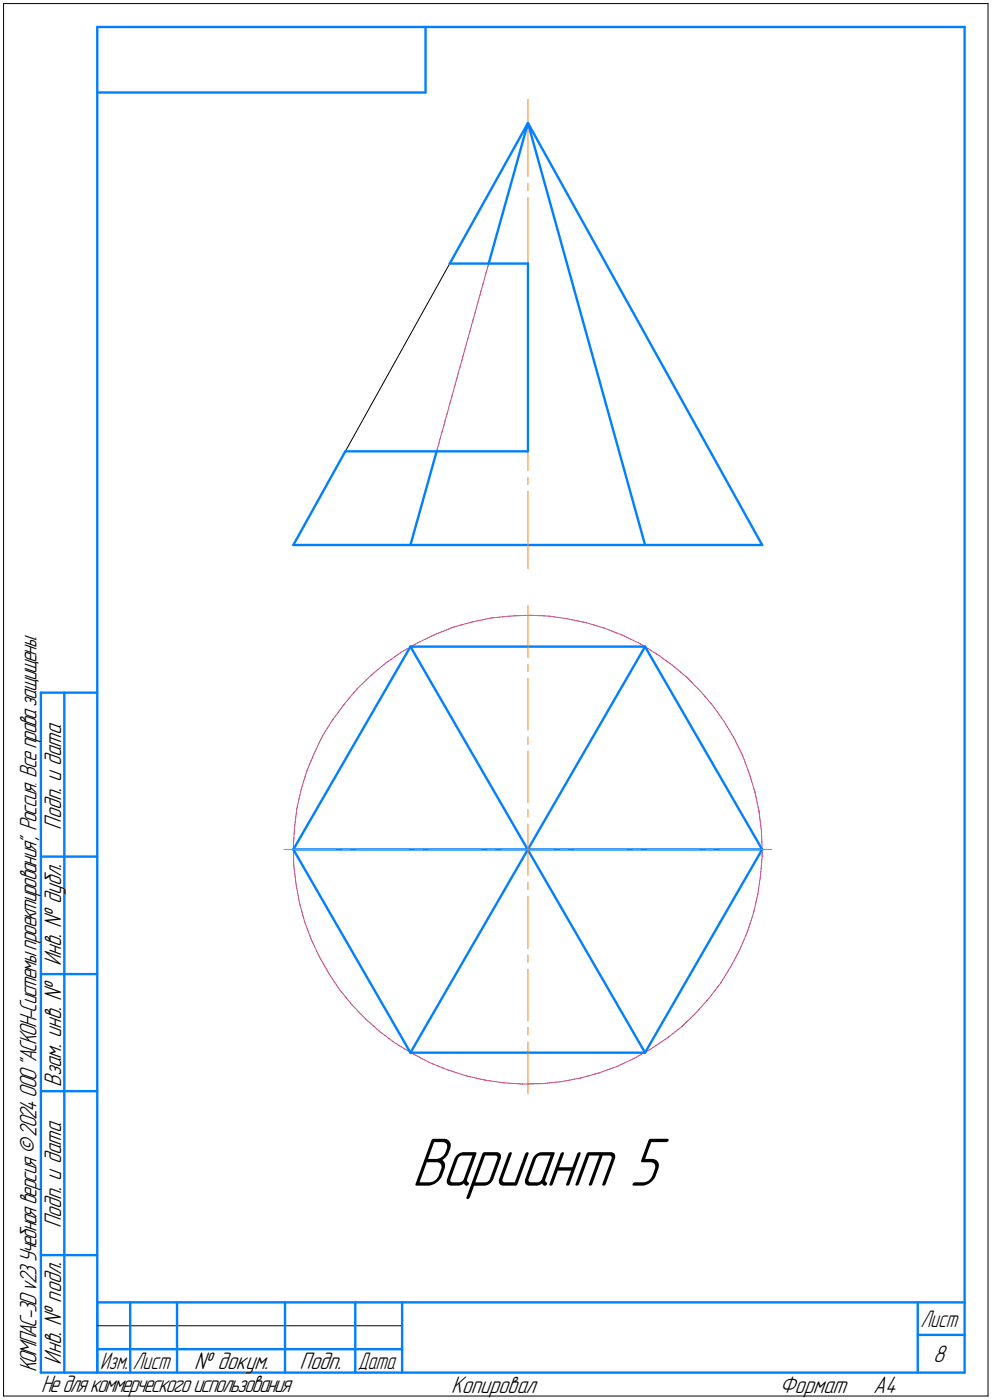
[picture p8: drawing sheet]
<svg xmlns="http://www.w3.org/2000/svg" width="212mm" height="299mm" viewBox="0 0 212 299" stroke-linecap="round" stroke-linejoin="round" font-family="sans-serif">
<g fill="none" stroke="#0080ff" stroke-width=".51">
<path d="M20.7 5.8v287zM20.7 5.8h185zM20.7 19.7h70.1zM90.8 5.8v13.9zM205.7 5.8v287zM112.6 26.2l-16.7 30zM112.6 26.2l50 90zM112.6 26.2l-8.4 30zM112.6 26.2l25 90zM95.9 56.2h16.7zM112.6 56.2v40.1zM73.7 96.3l-11.1 19.9z"/>
<path d="M73.7 96.3h38.9zM93.1 96.3l-5.6 19.9zM62.6 116.2h100zM87.5 137.9h50.1zM87.5 137.9l-24.9 43.3zM87.5 137.9l50.1 86.6zM137.6 137.9l25 43.3zM137.6 137.9l-50.1 86.6zM8.7 147.7v145.1zM8.7 147.7h12zM13.7 147.7v145.1zM8.7 182.7h12z"/>
<path d="M62.6 181.2l24.9 43.3zM62.6 181.2h100zM162.6 181.2l-25 43.3zM8.7 207.8h12zM8.7 232.7h12zM87.5 224.5h50.1zM8.7 267.7h12zM20.7 277.8h185zM20.7 277.8v15zM27.8 277.8v15zM37.8 277.8v15zM60.8 277.8v15z"/>
<path d="M75.8 277.8v15zM85.8 277.8v15zM195.7 277.8v15zM8.7 292.8h12zM20.7 292.8h185zM20.7 287.8h7.1zM27.8 287.8h10zM37.8 287.8h23zM60.8 287.8h15zM75.8 287.8h10zM195.7 284.7h10z"/>
</g>
<g fill="none" stroke="#ff8000" stroke-width=".21">
<path d="M112.6 39.1v1.5zM112.6 21.3v16.3zM112.6 42.2v16.3zM112.6 63v16.4zM112.6 60v1.6zM112.6 83.9v16.4zM112.6 80.9v1.6zM112.6 104.8v16.4zM112.6 101.9v1.4zM112.6 129.2v11zM112.6 141.7v1.6zM112.6 144.7v11z"/>
<path d="M112.6 157.2v1.5zM112.6 160.2v11zM112.6 172.7v1.5zM112.6 175.8v5.4zM60.5 181.2h11zM73.1 181.2h1.5zM76 181.2h11zM88.6 181.2h1.5zM91.5 181.2h11zM104.1 181.2h1.5zM107.1 181.2h5.5zM112.6 191.3v11z"/>
<path d="M112.6 188.2v1.5zM112.6 181.2v5.5zM112.6 181.2h5.4zM119.5 181.2h1.6zM122.6 181.2h11zM135 181.2h1.6zM138.1 181.2h11zM150.5 181.2h1.6zM153.6 181.2h11zM112.6 219.2v1.5zM112.6 206.8v11zM112.6 203.7v1.5z"/>
<path d="M112.6 222.2v11.1z"/>
</g>
<g fill="none" stroke="#c52b79" stroke-width=".21">
<path d="M104.2 56.2l-11.1 40.1zM85.6 139.1l3.6-2zM89.2 137.1l3.7-1.8zM92.9 135.3l3.8-1.5zM96.7 133.8l4-1.1zM100.7 132.7l4-.9zM104.7 131.8l4.1-.4zM108.8 131.4l4.1-.2zM112.9 131.2l4.1 .2zM117 131.4l4.1 .6zM121.1 132l4 .8zM125.1 132.8l3.9 1.2z"/>
<path d="M129 134l3.9 1.6zM132.9 135.6l3.7 1.7zM136.6 137.3l3.5 2.2zM140.1 139.5l3.3 2.4zM68.8 156.9l-1.7 3.7zM71 153.4l-2.2 3.5zM73.5 150.1l-2.5 3.3zM76.1 147l3-2.9zM76.1 147l-2.6 3.1zM79.1 144.1l3.1-2.6zM82.2 141.5l3.4-2.4zM143.4 141.9l3.2 2.6z"/>
<path d="M146.6 144.5l2.8 3zM149.4 147.5l2.7 3.1zM152.1 150.6l2.4 3.4zM154.5 154l2.1 3.6zM156.6 157.6l1.8 3.6zM62.8 176.4l-.2 4.1zM63.3 172.4l-.5 4zM64.3 168.3l-1 4.1zM65.4 164.4l-1.1 3.9zM67.1 160.6l-1.7 3.8zM158.4 161.2l1.5 3.9zM159.9 165.1l1.1 3.9z"/>
<path d="M161 169l.9 4.1zM161.9 173.1l.5 4zM162.4 177.1l.2 4.1zM62.6 180.5l.1 4.2zM62.7 184.7l.5 4zM63.2 188.7l.7 4.1zM63.9 192.8l1.1 4zM65 196.8l1.5 3.8zM159.4 198.7l-1.6 3.8zM160.7 194.8l-1.3 3.9zM161.6 190.8l-.9 4zM162.2 186.7l-.6 4.1z"/>
<path d="M162.6 182.6l-.4 4.1zM162.6 181.2v1.4zM66.5 200.6l1.7 3.7zM68.2 204.3l2.1 3.6zM70.3 207.9l2.3 3.3zM72.6 211.2l2.6 3.3zM75.2 214.5l2.9 2.9zM78.1 217.4l3 2.7zM145.5 218.9l3-2.9zM151.2 212.9l-2.7 3.1zM153.8 209.6l-2.6 3.3zM155.9 206.2l-2.1 3.4z"/>
<path d="M157.8 202.5l-1.9 3.7zM81.1 220.1l3.3 2.5zM84.4 222.6l3.6 2.1zM88 224.7l3.6 2zM91.6 226.7l3.8 1.5zM95.4 228.2l3.9 1.2zM99.3 229.4l4.1 1zM103.4 230.4l4 .6zM107.4 231l4.1 .2zM111.5 231.2l4.2-.1zM115.7 231.1l4-.4zM119.7 230.7l4.1-.7z"/>
<path d="M123.8 230l4-1.1zM127.8 228.9l3.8-1.4zM131.6 227.5l3.7-1.8zM135.3 225.7l3.6-2zM138.9 223.7l3.4-2.3zM142.3 221.4l3.2-2.5z"/>
</g>
<path d="M.8 .8v297zM.8 .8h209.9zM210.7 .8v297zM95.9 56.2l-22.2 40.1zM.8 297.8h209.9zM20.7 282.8h65.1z" fill="none" stroke="#000" stroke-width=".21"/>
<path d="M87.8 241.7h55.5zM87.8 241.8h55.5zM87.8 241.9h55.5zM87.8 242h55.5zM87.8 242.1h55.5zM87.8 242.1h55.5zM87.8 242.2h55.5zM87.8 242.3h55.5zM87.8 242.4h55.5zM87.8 242.5h55.5zM87.8 242.6h55.5zM87.8 242.7h55.5zM87.8 242.7h55.5zM87.8 242.8h55.5zM87.8 242.9h55.5zM87.8 243h55.5zM87.8 243.1h55.5zM87.8 243.2h55.5zM87.8 243.2h55.5zM87.8 243.3h55.5zM87.8 243.4h55.5zM87.8 243.5h55.5zM87.8 243.6h55.5zM87.8 243.7h55.5zM87.8 243.8h55.5zM87.8 243.8h55.5zM87.8 243.9h55.5zM87.8 244h55.5zM87.8 244.1h55.5zM87.8 244.2h55.5zM87.8 244.3h55.5zM87.8 244.3h55.5zM87.8 244.4h55.5zM87.8 244.5h55.5zM87.8 244.6h55.5zM87.8 244.7h55.5zM87.8 244.8h55.5zM87.8 244.9h55.5zM87.8 244.9h55.5zM87.8 245h55.5zM87.8 245.1h55.5zM87.8 245.2h55.5zM87.8 245.3h55.5zM87.8 245.4h55.5zM87.8 245.4h55.5zM87.8 245.5h55.5zM87.8 245.6h55.5zM87.8 245.7h55.5zM87.8 245.8h55.5zM87.8 245.9h55.5zM87.8 246h55.5zM87.8 246h55.5zM87.8 246.1h55.5zM87.8 246.2h55.5zM87.8 246.3h55.5zM87.8 246.4h55.5zM87.8 246.5h55.5zM87.8 246.5h55.5zM87.8 246.6h55.5zM87.8 246.7h55.5zM87.8 246.8h55.5zM87.8 246.9h55.5zM87.8 247h55.5zM87.8 247.1h55.5zM87.8 247.1h55.5zM87.8 247.2h55.5zM87.8 247.3h55.5zM87.8 247.4h55.5zM87.8 247.5h55.5zM87.8 247.6h55.5zM87.8 247.6h55.5zM87.8 247.7h55.5zM87.8 247.8h55.5zM87.8 247.9h55.5zM87.8 248h55.5zM87.8 248.1h55.5zM87.8 248.2h55.5zM87.8 248.2h55.5zM87.8 248.3h55.5zM87.8 248.4h55.5zM87.8 248.5h55.5zM87.8 248.6h55.5zM87.8 248.7h55.5zM87.8 248.8h55.5zM87.8 248.8h55.5zM87.8 248.9h55.5zM87.8 249h55.5zM87.8 249.1h55.5zM87.8 249.2h55.5zM87.8 249.3h55.5zM87.8 249.3h55.5zM87.8 249.4h55.5zM87.8 249.5h55.5zM87.8 249.6h55.5zM87.8 249.7h55.5zM87.8 249.8h55.5zM87.8 249.9h55.5zM87.8 249.9h55.5zM87.8 250h55.5zM87.8 250.1h55.5zM87.8 250.2h55.5zM87.8 250.3h55.5zM87.8 250.4h55.5zM87.8 250.4h55.5zM87.8 250.5h55.5zM87.8 250.6h55.5zM87.8 250.7h55.5zM87.8 250.8h55.5zM87.8 250.9h55.5zM87.8 251h55.5zM87.8 251h55.5zM87.8 251.1h55.5zM87.8 251.2h55.5zM87.8 251.3h55.5zM87.8 251.4h55.5zM87.8 251.5h55.5zM87.8 251.5h55.5zM87.8 251.6h55.5zM87.8 251.7h55.5zM87.8 251.8h55.5zM87.8 251.9h55.5zM87.8 252h55.5zM87.8 252.1h55.5zM87.8 252.1h55.5zM87.8 252.2h55.5zM87.8 252.3h55.5zM87.8 252.4h55.5zM87.8 252.5h55.5zM87.8 252.6h55.5zM87.8 252.6h55.5zM87.8 252.7h55.5zM87.8 252.8h55.5zM87.8 252.9h55.5zM87.8 253h55.5zM87.8 253.1h55.5zM87.8 253.2h55.5zM87.8 253.2h55.5zM87.8 253.3h55.5zM87.8 253.4h55.5zM87.8 253.5h55.5zM87.8 253.6h55.5zM87.8 253.7h55.5zM87.8 253.7h55.5zM87.8 253.8h55.5zM87.8 253.9h55.5zM87.8 254h55.5zM87.8 254.1h55.5zM87.8 254.2h55.5zM87.8 254.3h55.5zM87.8 254.3h55.5zM87.8 254.4h55.5zM87.8 254.5h55.5zM87.8 254.6h55.5zM87.8 254.7h55.5zM87.8 254.8h55.5zM87.8 254.8h55.5zM87.8 254.9h55.5zM87.8 255h55.5zM87.8 255.1h55.5zM87.8 255.2h55.5zM87.8 255.3h55.5zM87.8 255.4h55.5zM87.8 255.4h55.5zM87.8 255.5h55.5zM87.8 255.6h55.5zM87.8 255.7h55.5zM87.8 255.8h55.5zM87.8 255.9h55.5z" fill="#fff" stroke="#fff" stroke-width=".21"/>
<text font-size="15.6" x="87.8" y="252.9">Вариант 5</text>
<g font-size="5.4">
<text x="13" y="177" transform="rotate(-90 13 177)">Подп. и дата</text>
<text x="13" y="206.1" transform="rotate(-90 13 206.1)">Инв. № дубл.</text>
<text x="13" y="231.8" transform="rotate(-90 13 231.8)">Взам. инв. №</text>
<text x="13" y="262" transform="rotate(-90 13 262)">Подп. и дата</text>
<text x="7.7" y="292.8" transform="rotate(-90 7.7 292.8)">КОМПАС-3Dv23Учебнаяверсия©2024ООО&quot;АСКОН-Системыпроектирования&quot;, Россия. Всеправазащищены.</text>
<text x="13" y="291.1" transform="rotate(-90 13 291.1)">Инв. № подл.</text>
<text x="41.4" y="292">№ докум.</text>
<text x="63.9" y="292">Подп.</text>
<text x="199" y="290.5">8</text>
<text x="8.8" y="297">Недлякоммерческогоиспользования</text>
<text x="96.3" y="297">Копировал</text>
<text x="166.2" y="297">Формат</text>
<text x="186.3" y="297">A4</text>
</g>
<g font-size="5.3">
<text x="196.4" y="283">Лист</text>
<text x="21.4" y="292">Изм.</text>
<text x="28.4" y="292">Лист</text>
<text x="76.4" y="292">Дата</text>
</g>
</svg>
